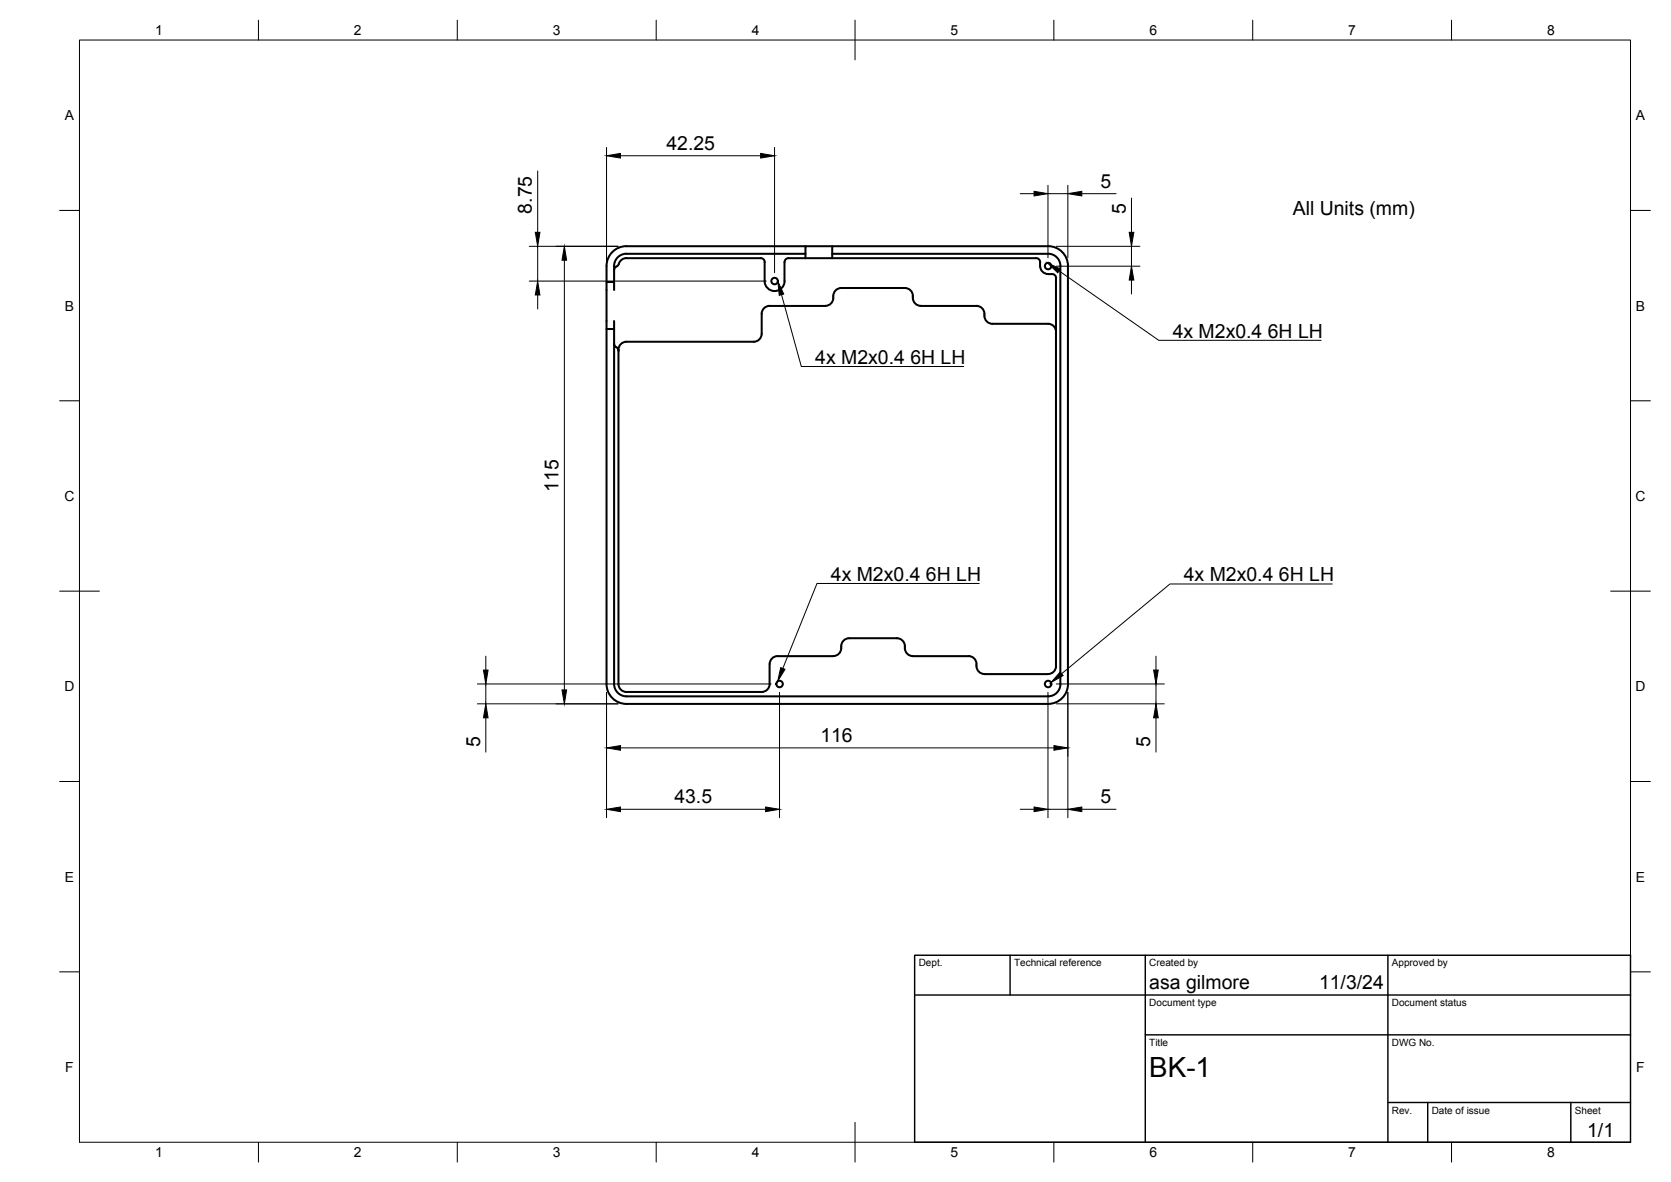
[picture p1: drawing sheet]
<svg xmlns="http://www.w3.org/2000/svg" width="420mm" height="297mm" viewBox="0 0 420 297" stroke-linecap="round" stroke-linejoin="round" font-family="sans-serif">
<!-- layer: Visible -->
<g fill="none" stroke="#000" stroke-width=".51">
<path d="M152.5 70.9v11.8M157.5 63.8h45M157.5 63.8a3.1 3.1 0 0 0-3.1 3.1v6M192.3 65.9a1.01 1.01 0 0 0-1-1h-33.8a2.08 2.08 0 0 0-2 1.7l-.9 .7-.2 .6M193.5 76.9a2 2 0 0 0-2 2v5M202.5 61.9h-45a5 5 0 0 0-5 5v4h1.9M209.3 61.9h-6.8v3M209.3 64.9v-3h54.2a5 5 0 0 1 5 5v105M209.3 63.8h54.2M227.5 72.4h-16a2.07 2.07 0 0 0-2 2.5 2 2 0 0 1-2 2h-14M227.5 72.4a2.05 2.05 0 0 1 2 2.5 2.04 2.04 0 0 0 2 2h14a2.05 2.05 0 0 1 2 2.5 2 2 0 0 0 2 2h14a2 2 0 0 1 2 2M260.5 64.9h-62.2a1.01 1.01 0 0 0-1 1v4.7a2.5 2.5 0 0 1-2.6 2.5 2.5 2.5 0 0 1-2.4-2.5v-4.7"/>
<path d="M260.5 64.9a1.01 1.01 0 0 1 1 1M261.5 65.9v1M261.5 66.9a2 2 0 0 0 2 2M263.5 68.9h1M263.5 63.8a3.1 3.1 0 0 1 3.1 3.1M264.5 68.9a1.01 1.01 0 0 1 1 1M265.5 69.9v97.5a2 2 0 0 1-2 2h-16a2.14 2.14 0 0 1-2-2.5 1.96 1.96 0 0 0-2-2h-14a2.1 2.1 0 0 1-2-2.5 2 2 0 0 0-2-2M266.6 66.9v105M154.4 86.4l.2 .5 .8 .7 .1 .6M154.4 80.7v2M191.5 83.9a2 2 0 0 1-2 2h-32a2 2 0 0 0-2 2v84M152.5 171.9v-89.2h1.9v89.2"/>
<path d="M152.5 171.9a5 5 0 0 0 5 5h106a5 5 0 0 0 5-5M154.4 171.9a3.1 3.1 0 0 0 3.1 3.1h106a3.1 3.1 0 0 0 3.1-3.1M155.5 171.9a2 2 0 0 0 2 2h34a2 2 0 0 0 2-2M193.5 166.9v5M195.5 164.9a2 2 0 0 0-2 2M225.5 160.4h-12a2.07 2.07 0 0 0-2 2.5 2 2 0 0 1-2 2h-14"/>
<circle cx="194.8" cy="70.6" r=".81"/>
<circle cx="263.5" cy="66.9" r=".81"/>
<circle cx="196" cy="171.9" r=".81"/>
<circle cx="263.5" cy="171.9" r=".81"/>
</g>
<!-- layer: BORDER -->
<g fill="none" stroke="#000" stroke-width=".25">
<path d="M20 10.1h390v276.9h-390zM65 5.1v5M115 5.1v5M165 5.1v5M215 5.1v10M265 5.1v5M315 5.1v5M365 5.1v5M15 52.9h5M410 52.9h5M15 100.7h5M410 100.7h5"/>
<path d="M15 148.6h10M405 148.6h10M15 196.4h5M410 196.4h5M15 244.2h5M410 244.2h5M65 287v5M115 287v5M165 287v5M215 282.1v9.9M265 287v5M315 287v5"/>
<path d="M365 287v5"/>
</g>
<!-- layer: TITLEBLOCK -->
<path d="M230 240.1h180v46.9h-180zM230 250h180M254 240.1v9.9M288 240.1v46.9M349 240.1v46.9M288 260.1h122M349 277.1h61M359 277.1v9.9M395 277.1v9.9" fill="none" stroke="#000" stroke-width=".36"/>
<!-- layer: FD_Dimensions -->
<g fill="none" stroke="#000" stroke-width=".25">
<path d="M152.5 37v33.8M156 39.1h35.3M194.8 37v31.5M135.2 43v15.4M256.5 48.7h3.5M263.5 46.6v18.2M263.5 48.7h5M268.5 46.6v18.2M272 48.7h8.6M284.5 49.8v8.6M133.1 61.9h22.3M133.1 70.6h59.6"/>
<path d="M135.2 61.9v8.7M135.2 74.1v3.5M141.9 65.4v108M265.6 61.9h21M265.6 66.9h21M284.5 61.9v5M284.5 70.4v3.5M120 176.9h35.4M120 171.9h73.9M122.2 164.9v3.5M122.2 171.9v5M152.5 174v31.5"/>
<path d="M196 174v31.5M263.5 174v31.5M265.6 176.9h27.2M265.6 171.9h27.2M268.5 174v31.5M290.7 164.9v3.5M290.7 171.9v5M122.2 180.4v8.6M156 187.9h109M290.7 180.4v8.6M156 203.4h36.5M256.5 203.4h3.5"/>
<path d="M263.5 203.4h5M272 203.4h8.6"/>
</g>
<g fill="#000" stroke="#000" stroke-width=".25">
<path d="M152.5 39.1l3.5-.5v1.1zM191.3 38.6l3.5 .5-3.5 .6zM134.6 58.4h1.2l-.6 3.5zM260 48.1l3.5 .6-3.5 .5zM268.5 48.7l3.5-.6v1.1zM283.9 58.4h1.2l-.6 3.5zM135.2 70.6l.6 3.5h-1.2zM141.9 61.9l.6 3.5h-1.2zM284.5 66.9l.6 3.5h-1.2zM121.6 168.4h1.1l-.5 3.5zM141.3 173.4h1.2l-.6 3.5zM290.1 168.4h1.1l-.5 3.5z"/>
<path d="M122.2 176.9l.5 3.5h-1.1zM152.5 187.9l3.5-.5v1.1zM265 187.4l3.5 .5-3.5 .6zM290.7 176.9l.5 3.5h-1.1zM152.5 203.4l3.5-.6v1.2zM192.5 202.8l3.5 .6-3.5 .6zM260 202.8l3.5 .6-3.5 .6zM268.5 203.4l3.5-.6v1.2z"/>
</g>
<!-- layer: Hole Notes -->
<path d="M195.6 70.7l1.5 3.2-1.2 .3zM263.4 66.1l3.2 1.5-.6 1zM196.3 167.8l1.1 .4-1.9 3zM266.6 168.9l.7 .9-3.1 1.7z" fill="#000" stroke="#000" stroke-width=".25"/>
<path d="M196.5 74.1l5 18h40.8M266.3 68.1l25.1 17.4h40.8M246.2 146.6h-40.8l-8.6 21.4M335 146.8h-40.8l-27.3 22.5" fill="none" stroke="#000" stroke-width=".25"/>
<text font-size="7" x="289" y="270.6">BK-1</text>
<g font-size="4.9">
<text x="167.6" y="37.7">42.25</text>
<text x="276.7" y="47.2">5</text>
<text x="133.7" y="53.7" transform="rotate(-90 133.7 53.7)">8.75</text>
<text x="283" y="53.7" transform="rotate(-90 283 53.7)">5</text>
<text x="325.1" y="53.9">All Units (mm)</text>
<text x="294.9" y="84.8">4x M2x0.4</text>
<text x="318.8" y="84.8">6H LH</text>
<text x="205" y="91.4">4x M2x0.4</text>
<text x="228.9" y="91.4">6H LH</text>
<text x="140.4" y="123.6" transform="rotate(-90 140.4 123.6)">115</text>
<text x="208.9" y="145.9">4x M2x0.4</text>
<text x="232.8" y="145.9">6H LH</text>
<text x="297.7" y="146.1">4x M2x0.4</text>
<text x="321.6" y="146.1">6H LH</text>
<text x="120.7" y="187.8" transform="rotate(-90 120.7 187.8)">5</text>
<text x="206.3" y="186.5">116</text>
<text x="289.2" y="187.8" transform="rotate(-90 289.2 187.8)">5</text>
<text x="169.6" y="201.9">43.5</text>
<text x="276.7" y="201.9">5</text>
<text x="289" y="248.5">asa gilmore</text>
<text x="331.7" y="248.5">11/3/24</text>
<text x="399.1" y="285.7">1/1</text>
</g>
<g font-size="3.5">
<text x="39" y="8.8">1</text>
<text x="89" y="8.8">2</text>
<text x="139" y="8.8">3</text>
<text x="189" y="8.8">4</text>
<text x="239" y="8.8">5</text>
<text x="289" y="8.8">6</text>
<text x="339" y="8.8">7</text>
<text x="389" y="8.8">8</text>
<text x="16.3" y="30.2">A</text>
<text x="411.3" y="30.2">A</text>
<text x="16.3" y="78">B</text>
<text x="411.3" y="78">B</text>
<text x="16.2" y="125.9">C</text>
<text x="411.2" y="125.9">C</text>
<text x="16.2" y="173.7">D</text>
<text x="411.2" y="173.7">D</text>
<text x="16.3" y="221.6">E</text>
<text x="411.3" y="221.6">E</text>
<text x="16.4" y="269.4">F</text>
<text x="411.4" y="269.4">F</text>
<text x="39" y="290.8">1</text>
<text x="89" y="290.8">2</text>
<text x="139" y="290.8">3</text>
<text x="189" y="290.8">4</text>
<text x="239" y="290.8">5</text>
<text x="289" y="290.8">6</text>
<text x="339" y="290.8">7</text>
<text x="389" y="290.8">8</text>
</g>
<g font-size="2.5">
<text x="231" y="242.9">Dept.</text>
<text x="255" y="242.9">Technical reference</text>
<text x="289" y="242.9">Created by</text>
<text x="350" y="242.9">Approved by</text>
<text x="289" y="252.8">Document type</text>
<text x="350" y="252.8">Document status</text>
<text x="289" y="262.9">Title</text>
<text x="350" y="262.9">DWG No.</text>
<text x="350" y="279.9">Rev.</text>
<text x="360" y="279.9">Date of issue</text>
<text x="396" y="279.9">Sheet</text>
</g>
</svg>
